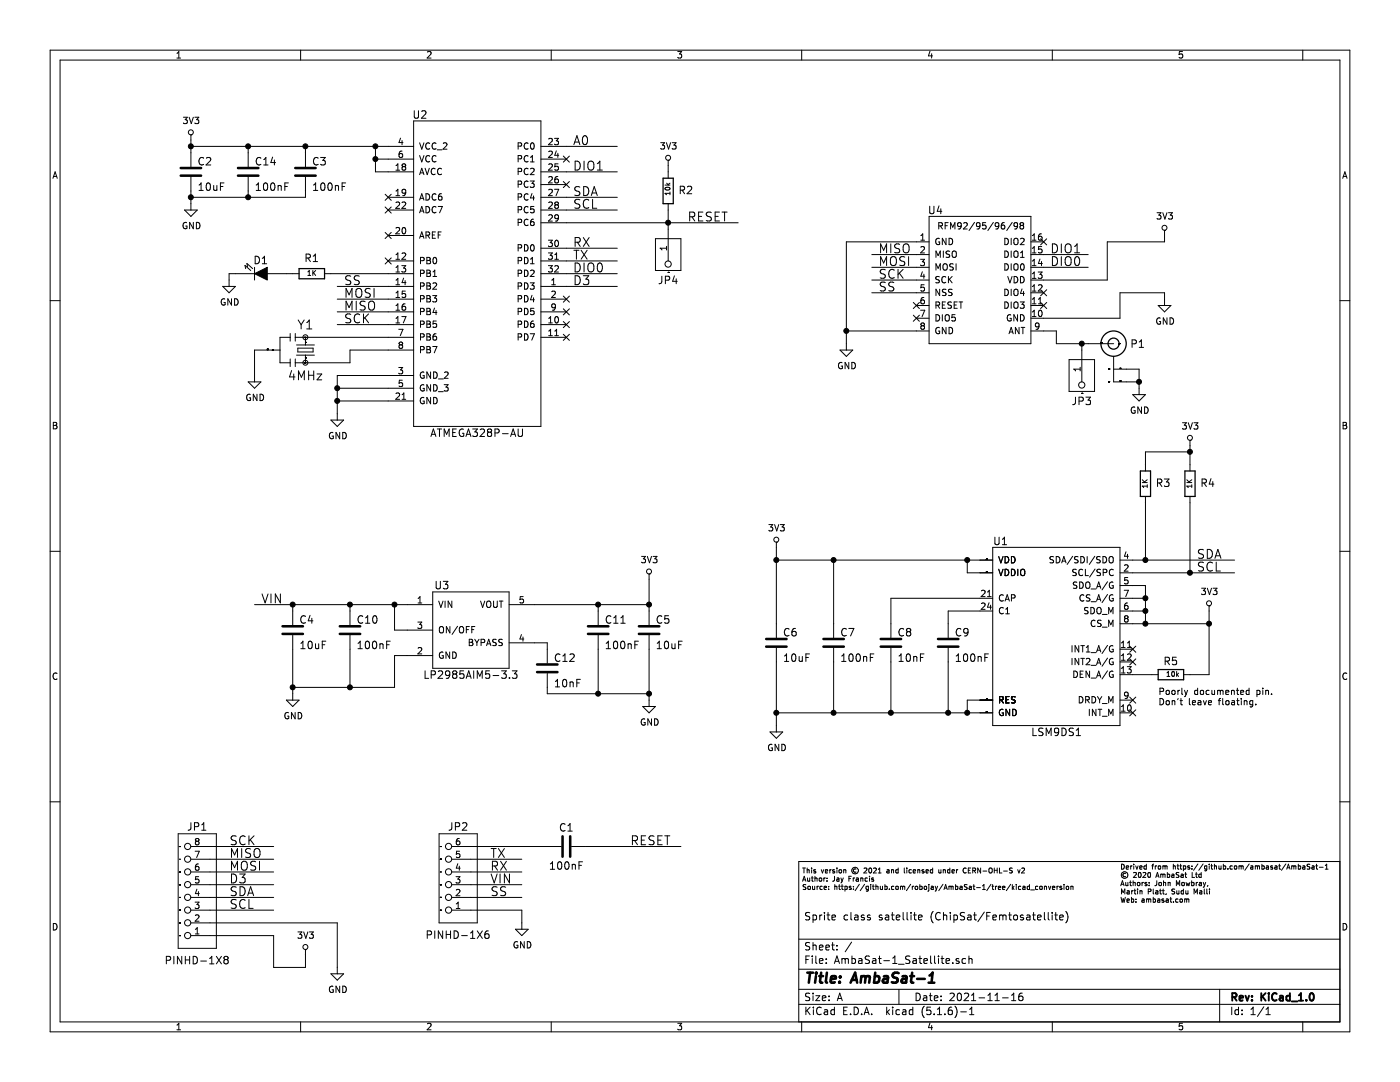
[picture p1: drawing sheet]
EESchema Schematic File Version 4
EELAYER 30 0
EELAYER END
$Descr A 11000 8500
encoding utf-8
Sheet 1 1
Title "AmbaSat-1"
Date "2021-11-16"
Rev "KiCad_1.0"
Comp ""
Comment1 "Sprite class satellite (ChipSat/Femtosatellite)"
Comment2 ""
Comment3 ""
Comment4 ""
$EndDescr
Wire Wire Line
	5100 4750 5100 4550
Wire Wire Line
	6100 4400 6100 4900
Wire Wire Line
	3050 2650 2400 2650
Wire Wire Line
	3050 2750 2750 2750
Wire Wire Line
	2750 2750 2750 2850
Wire Wire Line
	2750 2850 2400 2850
Wire Wire Line
	3050 2950 2650 2950
Wire Wire Line
	2650 2950 2650 3050
Wire Wire Line
	2650 3050 2650 3150
Wire Wire Line
	2650 3150 2650 3250
Wire Wire Line
	3050 3050 2650 3050
Wire Wire Line
	3050 3150 2650 3150
Connection ~ 2650 3050
Connection ~ 2650 3150
Wire Wire Line
	5100 5100 5100 5450
Text Label 5400 1750 0    70   ~ 0
RESET
Text Label 4950 6650 0    70   ~ 0
RESET
Wire Wire Line
	3050 2250 2650 2250
Text Label 2700 2250 0    70   ~ 0
SS
Wire Wire Line
	7200 2300 6850 2300
Text Label 6900 2300 0    70   ~ 0
SS
Text Label 3850 7050 0    70   ~ 0
SS
Wire Wire Line
	3050 2350 2650 2350
Text Label 2700 2350 0    70   ~ 0
MOSI
Wire Wire Line
	7200 2100 6850 2100
Text Label 6900 2100 0    70   ~ 0
MOSI
Text Label 1800 6850 0    70   ~ 0
MOSI
Wire Wire Line
	3050 2450 2650 2450
Text Label 2700 2450 0    70   ~ 0
MISO
Wire Wire Line
	7200 2000 6850 2000
Text Label 6900 2000 0    70   ~ 0
MISO
Text Label 1800 6750 0    70   ~ 0
MISO
Wire Wire Line
	4450 1950 4850 1950
Text Label 4500 1950 0    70   ~ 0
RX
Text Label 3850 6850 0    70   ~ 0
RX
Wire Wire Line
	4450 2050 4850 2050
Text Label 4500 2050 0    70   ~ 0
TX
Text Label 3850 6750 0    70   ~ 0
TX
Wire Wire Line
	4450 1650 4850 1650
Text Label 4500 1650 0    70   ~ 0
SCL
Text Label 1800 7150 0    70   ~ 0
SCL
Text Label 9400 4500 0    70   ~ 0
SCL
Wire Wire Line
	4450 1550 4850 1550
Text Label 4500 1550 0    70   ~ 0
SDA
Text Label 1800 7050 0    70   ~ 0
SDA
Text Label 9400 4400 0    70   ~ 0
SDA
Wire Wire Line
	4450 2150 4850 2150
Text Label 4500 2150 0    70   ~ 0
DIO0
Wire Wire Line
	8550 2100 8200 2100
Text Label 8250 2100 0    70   ~ 0
DIO0
Text Label 3850 6950 0    70   ~ 0
VIN
Wire Wire Line
	3200 4750 3100 4750
Wire Wire Line
	3200 4950 3100 4950
Wire Wire Line
	3100 4950 3100 4750
Text Label 2050 4750 0    70   ~ 0
VIN
Wire Wire Line
	4450 2250 4850 2250
Text Label 4500 2250 0    70   ~ 0
D3
Text Label 1800 6950 0    70   ~ 0
D3
Wire Wire Line
	4450 1150 4850 1150
Text Label 4500 1150 0    70   ~ 0
A0
Wire Wire Line
	8550 2000 8200 2000
Text Label 8250 2000 0    70   ~ 0
DIO1
Wire Wire Line
	4450 1350 4850 1350
Text Label 4500 1350 0    70   ~ 0
DIO1
Wire Wire Line
	3050 2550 2650 2550
Text Label 2700 2550 0    70   ~ 0
SCK
Wire Wire Line
	7200 2200 6850 2200
Text Label 6900 2200 0    70   ~ 0
SCK
Text Label 1800 6650 0    70   ~ 0
SCK
Wire Wire Line
	7700 4800 7450 4800
Wire Wire Line
	7450 4800 7450 4900
$Comp
L AmbaSat-1_Satellite-Symbols:RESONATOR-4MHZSMD-4.5X2 Y1
U 1 1
P 2400 2750
F 0 "Y1" V 2200 2750 70  0000 C CNN
F 1 "4MHz" V 2600 2750 70  0000 C CNN
F 2 "AmbaSat-1_Satellite:RESONATOR-SMD-4.5X2.0" H 2400 2750 50  0001 C CNN
F 3 "" H 2400 2750 50  0001 C CNN
	1    2400 2750
	0    1    1    0   
$EndComp
$Comp
L AmbaSat-1_Satellite-Symbols:C C1
U 1 1
P 4450 6650
F 0 "C1" V 4300 6650 59  0000 C CNN
F 1 "100nF" V 4600 6650 59  0000 C CNN
F 2 "AmbaSat-1_Satellite:CAPC160X80X90L40M" H 4450 6650 50  0001 C CNN
F 3 "" H 4450 6650 50  0001 C CNN
	1    4450 6650
	0    1    1    0   
$EndComp
$Comp
L AmbaSat-1_Satellite-Symbols:LP2985AIM5-3.3 U3
U 1 1
P 3700 4950
F 0 "U3" H 3410 5270 59  0000 L BNN
F 1 "LP2985AIM5-3.3" H 3700 4600 59  0000 C CNN
F 2 "AmbaSat-1_Satellite:SOT23-5P95_280X145L45X40M" H 3700 4950 50  0001 C CNN
F 3 "" H 3700 4950 50  0001 C CNN
	1    3700 4950
	1    0    0    -1  
$EndComp
$Comp
L AmbaSat-1_Satellite-Symbols:C C5
U 1 1
P 5100 4950
F 0 "C5" H 5150 5000 59  0000 L BNN
F 1 "10uF" H 5150 4800 59  0000 L BNN
F 2 "AmbaSat-1_Satellite:CAPC160X80X90L40M" H 5100 4950 50  0001 C CNN
F 3 "" H 5100 4950 50  0001 C CNN
	1    5100 4950
	1    0    0    -1  
$EndComp
$Comp
L AmbaSat-1_Satellite-Symbols:LSM9DS1 U1
U 1 1
P 8300 5000
F 0 "U1" H 7800 5750 59  0000 L CNN
F 1 "LSM9DS1" H 8100 4250 59  0000 L CNN
F 2 "AmbaSat-1_Satellite:PQFN24P43_300X350X102L35X23M" H 8300 5000 50  0001 C CNN
F 3 "" H 8300 5000 50  0001 C CNN
	1    8300 5000
	1    0    0    -1  
$EndComp
$Comp
L AmbaSat-1_Satellite-Symbols:C C6
U 1 1
P 6100 5050
F 0 "C6" H 6150 5100 59  0000 L BNN
F 1 "10uF" H 6150 4900 59  0000 L BNN
F 2 "AmbaSat-1_Satellite:CAPC160X80X90L40M" H 6100 5050 50  0001 C CNN
F 3 "" H 6100 5050 50  0001 C CNN
	1    6100 5050
	1    0    0    -1  
$EndComp
$Comp
L AmbaSat-1_Satellite-Symbols:C C7
U 1 1
P 6550 5050
F 0 "C7" H 6600 5100 59  0000 L BNN
F 1 "100nF" H 6600 4900 59  0000 L BNN
F 2 "AmbaSat-1_Satellite:CAPC160X80X90L40M" H 6550 5050 50  0001 C CNN
F 3 "" H 6550 5050 50  0001 C CNN
	1    6550 5050
	1    0    0    -1  
$EndComp
$Comp
L AmbaSat-1_Satellite-Symbols:C C9
U 1 1
P 7450 5050
F 0 "C9" H 7500 5100 59  0000 L BNN
F 1 "100nF" H 7500 4900 59  0000 L BNN
F 2 "AmbaSat-1_Satellite:CAPC160X80X90L40M" H 7450 5050 50  0001 C CNN
F 3 "" H 7450 5050 50  0001 C CNN
	1    7450 5050
	1    0    0    -1  
$EndComp
$Comp
L AmbaSat-1_Satellite-Symbols:PINHD-1X8 JP1
U 1 1
P 1450 6950
F 0 "JP1" H 1350 6500 59  0000 C CNN
F 1 "PINHD-1X8" H 1350 7550 59  0000 C CNN
F 2 "AmbaSat-1_Satellite:1X08" H 1450 6950 50  0001 C CNN
F 3 "" H 1450 6950 50  0001 C CNN
	1    1450 6950
	-1   0    0    1   
$EndComp
$Comp
L AmbaSat-1_Satellite-Symbols:PINHD-1X6 JP2
U 1 1
P 3500 6850
F 0 "JP2" H 3400 6500 59  0000 C CNN
F 1 "PINHD-1X6" H 3400 7350 59  0000 C CNN
F 2 "AmbaSat-1_Satellite:1X06" H 3500 6850 50  0001 C CNN
F 3 "" H 3500 6850 50  0001 C CNN
	1    3500 6850
	-1   0    0    1   
$EndComp
$Comp
L AmbaSat-1_Satellite-Symbols:R R3
U 1 1
P 9000 3800
F 0 "R3" H 8800 3800 59  0000 L CNN
F 1 "1K" V 9000 3800 39  0000 C CNN
F 2 "AmbaSat-1_Satellite:RESC160X80X55L25M" H 9000 3800 50  0001 C CNN
F 3 "" H 9000 3800 50  0001 C CNN
	1    9000 3800
	-1   0    0    1   
$EndComp
$Comp
L AmbaSat-1_Satellite-Symbols:R R4
U 1 1
P 9350 3800
F 0 "R4" H 9150 3800 59  0000 L CNN
F 1 "1K" V 9350 3800 39  0000 C CNN
F 2 "AmbaSat-1_Satellite:RESC160X80X55L25M" H 9350 3800 50  0001 C CNN
F 3 "" H 9350 3800 50  0001 C CNN
	1    9350 3800
	-1   0    0    1   
$EndComp
$Comp
L AmbaSat-1_Satellite-Symbols:HEADER-1X1ROUND JP3
U 1 1
P 8500 2750
F 0 "JP3" V 8900 2750 59  0000 C CNN
F 1 "HEADER-1X1ROUND" H 8250 2550 59  0001 L BNN
F 2 "AmbaSat-1_Satellite:1X01_ROUND" H 8500 2750 50  0001 C CNN
F 3 "" H 8500 2750 50  0001 C CNN
	1    8500 2750
	0    1    1    0   
$EndComp
Text Notes 8800 7100 0    39   ~ 0
Derived from https://github.com/ambasat/AmbaSat-1\n© 2020 AmbaSat Ltd\nAuthors: John Mowbray, \nMartin Platt, Sudu Malli\nWeb: ambasat.com
Wire Wire Line
	2100 2750 2000 2750
Wire Wire Line
	2000 2750 2000 2950
Wire Wire Line
	2650 7250 2650 7600
Wire Wire Line
	2150 7350 2150 7600
Wire Wire Line
	2150 7600 2400 7600
Wire Wire Line
	2400 7600 2400 7500
Wire Wire Line
	4100 7150 4100 7250
Wire Wire Line
	7000 4700 7000 4900
Wire Wire Line
	7700 4700 7000 4700
Wire Wire Line
	6100 4400 6550 4400
Wire Wire Line
	7700 4500 7600 4500
Wire Wire Line
	7600 4500 7600 4400
Connection ~ 7600 4400
Wire Wire Line
	7600 4400 7700 4400
Wire Wire Line
	6550 4400 6550 4900
Connection ~ 6550 4400
Wire Wire Line
	6550 4400 7600 4400
Wire Wire Line
	6100 4300 6100 4400
Connection ~ 6100 4400
Wire Wire Line
	6100 5600 6100 5700
Wire Wire Line
	6100 5600 6550 5600
Wire Wire Line
	7700 5500 7600 5500
Wire Wire Line
	7600 5500 7600 5600
Connection ~ 7600 5600
Wire Wire Line
	7600 5600 7700 5600
Wire Wire Line
	7450 5200 7450 5600
Connection ~ 7450 5600
Wire Wire Line
	7450 5600 7600 5600
Wire Wire Line
	7000 5200 7000 5600
Connection ~ 7000 5600
Wire Wire Line
	7000 5600 7450 5600
Wire Wire Line
	6550 5200 6550 5600
Connection ~ 6550 5600
Wire Wire Line
	6550 5600 7000 5600
Wire Wire Line
	6100 5200 6100 5600
Connection ~ 6100 5600
$Comp
L AmbaSat-1_Satellite-Symbols:C C4
U 1 1
P 2300 4950
F 0 "C4" H 2350 5000 59  0000 L BNN
F 1 "10uF" H 2350 4800 59  0000 L BNN
F 2 "AmbaSat-1_Satellite:CAPC160X80X90L40M" H 2300 4950 50  0001 C CNN
F 3 "" H 2300 4950 50  0001 C CNN
	1    2300 4950
	1    0    0    -1  
$EndComp
Wire Wire Line
	2300 4750 2300 4800
Wire Wire Line
	2300 4750 2000 4750
Wire Wire Line
	5100 4750 5100 4800
Connection ~ 5100 4750
Wire Wire Line
	1650 6650 2150 6650
Wire Wire Line
	1650 6750 2150 6750
Wire Wire Line
	1650 6850 2150 6850
Wire Wire Line
	1650 6950 2150 6950
Wire Wire Line
	1650 7050 2150 7050
Wire Wire Line
	1650 7150 2150 7150
Wire Wire Line
	1650 7250 2650 7250
Wire Wire Line
	1650 7350 2150 7350
Wire Wire Line
	3700 6650 4300 6650
Wire Wire Line
	3700 6750 4100 6750
Wire Wire Line
	3700 6850 4100 6850
Wire Wire Line
	3700 6950 4100 6950
Wire Wire Line
	3700 7050 4100 7050
Wire Wire Line
	3700 7150 4100 7150
Wire Wire Line
	9000 3550 9350 3550
Wire Wire Line
	9350 3550 9350 3500
Connection ~ 9350 3550
Wire Wire Line
	9000 4400 9700 4400
Wire Wire Line
	9350 4500 9700 4500
Wire Wire Line
	8900 4400 9000 4400
Connection ~ 9000 4400
Wire Wire Line
	8900 4500 9350 4500
Connection ~ 9350 4500
Wire Wire Line
	8900 4600 9000 4600
Wire Wire Line
	9000 4600 9000 4700
Wire Wire Line
	9000 4900 9500 4900
Wire Wire Line
	9500 4900 9500 4800
Wire Wire Line
	8900 4700 9000 4700
Connection ~ 9000 4700
Wire Wire Line
	9000 4700 9000 4800
Wire Wire Line
	8900 4800 9000 4800
Connection ~ 9000 4800
Wire Wire Line
	9000 4800 9000 4900
Wire Wire Line
	8900 4900 9000 4900
Connection ~ 9000 4900
$Comp
L AmbaSat-1_Satellite-Symbols:C C8
U 1 1
P 7000 5050
F 0 "C8" H 7050 5100 59  0000 L BNN
F 1 "10nF" H 7050 4900 59  0000 L BNN
F 2 "AmbaSat-1_Satellite:CAPC160X80X90L40M" H 7000 5050 50  0001 C CNN
F 3 "" H 7000 5050 50  0001 C CNN
	1    7000 5050
	1    0    0    -1  
$EndComp
$Comp
L AmbaSat-1_Satellite-Symbols:3V3 #PWR0101
U 1 1
P 1500 1100
F 0 "#PWR0101" H 1500 1275 20  0001 C CNN
F 1 "3V3" H 1503 1253 50  0000 C CNN
F 2 "" H 1500 1100 60  0001 C CNN
F 3 "" H 1500 1100 60  0001 C CNN
	1    1500 1100
	1    0    0    -1  
$EndComp
$Comp
L AmbaSat-1_Satellite-Symbols:3V3 #PWR0102
U 1 1
P 5250 1300
F 0 "#PWR0102" H 5250 1475 20  0001 C CNN
F 1 "3V3" H 5253 1453 50  0000 C CNN
F 2 "" H 5250 1300 60  0001 C CNN
F 3 "" H 5250 1300 60  0001 C CNN
	1    5250 1300
	1    0    0    -1  
$EndComp
$Comp
L AmbaSat-1_Satellite-Symbols:3V3 #PWR0103
U 1 1
P 9150 1850
F 0 "#PWR0103" H 9150 2025 20  0001 C CNN
F 1 "3V3" H 9153 2003 50  0000 C CNN
F 2 "" H 9150 1850 60  0001 C CNN
F 3 "" H 9150 1850 60  0001 C CNN
	1    9150 1850
	1    0    0    -1  
$EndComp
$Comp
L AmbaSat-1_Satellite-Symbols:3V3 #PWR0104
U 1 1
P 9350 3500
F 0 "#PWR0104" H 9350 3675 20  0001 C CNN
F 1 "3V3" H 9353 3653 50  0000 C CNN
F 2 "" H 9350 3500 60  0001 C CNN
F 3 "" H 9350 3500 60  0001 C CNN
	1    9350 3500
	1    0    0    -1  
$EndComp
$Comp
L AmbaSat-1_Satellite-Symbols:3V3 #PWR0105
U 1 1
P 6100 4300
F 0 "#PWR0105" H 6100 4475 20  0001 C CNN
F 1 "3V3" H 6103 4453 50  0000 C CNN
F 2 "" H 6100 4300 60  0001 C CNN
F 3 "" H 6100 4300 60  0001 C CNN
	1    6100 4300
	1    0    0    -1  
$EndComp
$Comp
L AmbaSat-1_Satellite-Symbols:3V3 #PWR0106
U 1 1
P 5100 4550
F 0 "#PWR0106" H 5100 4725 20  0001 C CNN
F 1 "3V3" H 5103 4703 50  0000 C CNN
F 2 "" H 5100 4550 60  0001 C CNN
F 3 "" H 5100 4550 60  0001 C CNN
	1    5100 4550
	1    0    0    -1  
$EndComp
$Comp
L AmbaSat-1_Satellite-Symbols:3V3 #PWR0107
U 1 1
P 9500 4800
F 0 "#PWR0107" H 9500 4975 20  0001 C CNN
F 1 "3V3" H 9503 4953 50  0000 C CNN
F 2 "" H 9500 4800 60  0001 C CNN
F 3 "" H 9500 4800 60  0001 C CNN
	1    9500 4800
	1    0    0    -1  
$EndComp
$Comp
L AmbaSat-1_Satellite-Symbols:3V3 #PWR0108
U 1 1
P 2400 7500
F 0 "#PWR0108" H 2400 7675 20  0001 C CNN
F 1 "3V3" H 2403 7653 50  0000 C CNN
F 2 "" H 2400 7500 60  0001 C CNN
F 3 "" H 2400 7500 60  0001 C CNN
	1    2400 7500
	1    0    0    -1  
$EndComp
$Comp
L AmbaSat-1_Satellite-Symbols:GND #PWR0110
U 1 1
P 2000 2950
F 0 "#PWR0110" H 2000 2700 50  0001 C CNN
F 1 "GND" H 2005 2777 50  0000 C CNN
F 2 "" H 2000 2950 50  0001 C CNN
F 3 "" H 2000 2950 50  0001 C CNN
	1    2000 2950
	1    0    0    -1  
$EndComp
$Comp
L AmbaSat-1_Satellite-Symbols:GND #PWR0111
U 1 1
P 2650 3250
F 0 "#PWR0111" H 2650 3000 50  0001 C CNN
F 1 "GND" H 2655 3077 50  0000 C CNN
F 2 "" H 2650 3250 50  0001 C CNN
F 3 "" H 2650 3250 50  0001 C CNN
	1    2650 3250
	1    0    0    -1  
$EndComp
$Comp
L AmbaSat-1_Satellite-Symbols:GND #PWR0112
U 1 1
P 2300 5450
F 0 "#PWR0112" H 2300 5200 50  0001 C CNN
F 1 "GND" H 2305 5277 50  0000 C CNN
F 2 "" H 2300 5450 50  0001 C CNN
F 3 "" H 2300 5450 50  0001 C CNN
	1    2300 5450
	1    0    0    -1  
$EndComp
$Comp
L AmbaSat-1_Satellite-Symbols:GND #PWR0113
U 1 1
P 5100 5500
F 0 "#PWR0113" H 5100 5250 50  0001 C CNN
F 1 "GND" H 5105 5327 50  0000 C CNN
F 2 "" H 5100 5500 50  0001 C CNN
F 3 "" H 5100 5500 50  0001 C CNN
	1    5100 5500
	1    0    0    -1  
$EndComp
$Comp
L AmbaSat-1_Satellite-Symbols:GND #PWR0114
U 1 1
P 6100 5700
F 0 "#PWR0114" H 6100 5450 50  0001 C CNN
F 1 "GND" H 6105 5527 50  0000 C CNN
F 2 "" H 6100 5700 50  0001 C CNN
F 3 "" H 6100 5700 50  0001 C CNN
	1    6100 5700
	1    0    0    -1  
$EndComp
$Comp
L AmbaSat-1_Satellite-Symbols:GND #PWR0115
U 1 1
P 9150 2350
F 0 "#PWR0115" H 9150 2100 50  0001 C CNN
F 1 "GND" H 9155 2177 50  0000 C CNN
F 2 "" H 9150 2350 50  0001 C CNN
F 3 "" H 9150 2350 50  0001 C CNN
	1    9150 2350
	1    0    0    -1  
$EndComp
$Comp
L AmbaSat-1_Satellite-Symbols:GND #PWR0117
U 1 1
P 2650 7600
F 0 "#PWR0117" H 2650 7350 50  0001 C CNN
F 1 "GND" H 2655 7427 50  0000 C CNN
F 2 "" H 2650 7600 50  0001 C CNN
F 3 "" H 2650 7600 50  0001 C CNN
	1    2650 7600
	1    0    0    -1  
$EndComp
$Comp
L AmbaSat-1_Satellite-Symbols:GND #PWR0118
U 1 1
P 4100 7250
F 0 "#PWR0118" H 4100 7000 50  0001 C CNN
F 1 "GND" H 4105 7077 50  0000 C CNN
F 2 "" H 4100 7250 50  0001 C CNN
F 3 "" H 4100 7250 50  0001 C CNN
	1    4100 7250
	1    0    0    -1  
$EndComp
Wire Wire Line
	2600 2150 3050 2150
Wire Wire Line
	2300 2150 2250 2150
Wire Wire Line
	9000 3550 9000 3650
Wire Wire Line
	9350 3550 9350 3650
Wire Wire Line
	9000 3950 9000 4400
Wire Wire Line
	9350 3950 9350 4500
$Comp
L AmbaSat-1_Satellite-Symbols:GND #PWR0109
U 1 1
P 1800 2200
F 0 "#PWR0109" H 1800 1950 50  0001 C CNN
F 1 "GND" H 1805 2027 50  0000 C CNN
F 2 "" H 1800 2200 50  0001 C CNN
F 3 "" H 1800 2200 50  0001 C CNN
	1    1800 2200
	1    0    0    -1  
$EndComp
Wire Wire Line
	1800 2150 1800 2200
Wire Wire Line
	1850 2150 1800 2150
$Comp
L AmbaSat-1_Satellite-Symbols:C C12
U 1 1
P 4300 5250
F 0 "C12" H 4350 5300 59  0000 L BNN
F 1 "10nF" H 4350 5100 59  0000 L BNN
F 2 "AmbaSat-1_Satellite:CAPC160X80X90L40M" H 4300 5250 50  0001 C CNN
F 3 "" H 4300 5250 50  0001 C CNN
	1    4300 5250
	1    0    0    -1  
$EndComp
Wire Wire Line
	4200 5050 4300 5050
Wire Wire Line
	4300 5050 4300 5100
Wire Wire Line
	4300 5400 4300 5450
$Comp
L AmbaSat-1_Satellite-Symbols:C C11
U 1 1
P 4700 4950
F 0 "C11" H 4750 5000 59  0000 L BNN
F 1 "100nF" H 4750 4800 59  0000 L BNN
F 2 "AmbaSat-1_Satellite:CAPC160X80X90L40M" H 4700 4950 50  0001 C CNN
F 3 "" H 4700 4950 50  0001 C CNN
	1    4700 4950
	1    0    0    -1  
$EndComp
Wire Wire Line
	4200 4750 4700 4750
Wire Wire Line
	4700 4800 4700 4750
Connection ~ 4700 4750
Wire Wire Line
	4700 4750 5100 4750
Wire Wire Line
	4700 5100 4700 5450
Wire Wire Line
	4300 5450 4700 5450
Wire Wire Line
	4700 5450 5100 5450
Connection ~ 4700 5450
Wire Wire Line
	5100 5450 5100 5500
Connection ~ 5100 5450
$Comp
L AmbaSat-1_Satellite-Symbols:C C10
U 1 1
P 2750 4950
F 0 "C10" H 2800 5000 59  0000 L BNN
F 1 "100nF" H 2800 4800 59  0000 L BNN
F 2 "AmbaSat-1_Satellite:CAPC160X80X90L40M" H 2750 4950 50  0001 C CNN
F 3 "" H 2750 4950 50  0001 C CNN
	1    2750 4950
	1    0    0    -1  
$EndComp
Connection ~ 3100 4750
Wire Wire Line
	2750 4800 2750 4750
Wire Wire Line
	2750 4750 3100 4750
Wire Wire Line
	3200 5150 3100 5150
Wire Wire Line
	3100 5150 3100 5400
Wire Wire Line
	3100 5400 2750 5400
Wire Wire Line
	2750 5100 2750 5400
Wire Wire Line
	2300 5100 2300 5400
Wire Wire Line
	2300 4750 2750 4750
Connection ~ 2300 4750
Connection ~ 2750 4750
Wire Wire Line
	2750 5400 2300 5400
Connection ~ 2750 5400
Connection ~ 2300 5400
Wire Wire Line
	2300 5400 2300 5450
$Comp
L AmbaSat-1_Satellite-Symbols:R R5
U 1 1
P 9200 5300
F 0 "R5" V 9300 5300 59  0000 C CNN
F 1 " 10k" V 9200 5300 39  0000 C CNN
F 2 "AmbaSat-1_Satellite:RESC160X80X55L25M" H 9200 5300 50  0001 C CNN
F 3 "" H 9200 5300 50  0001 C CNN
	1    9200 5300
	0    -1   -1   0   
$EndComp
Wire Wire Line
	8900 5300 9050 5300
Wire Wire Line
	9350 5300 9500 5300
Wire Wire Line
	9500 5300 9500 4900
Connection ~ 9500 4900
NoConn ~ 8900 5100
NoConn ~ 8900 5200
NoConn ~ 8900 5500
NoConn ~ 8900 5600
Text Notes 9100 5550 0    50   ~ 0
Poorly documented pin.\nDon't leave floating.
Wire Wire Line
	4450 1750 5250 1750
$Comp
L AmbaSat-1_Satellite-Symbols:R R2
U 1 1
P 5250 1500
F 0 "R2" H 5050 1500 59  0000 L CNN
F 1 " 10k" V 5250 1500 39  0000 C CNN
F 2 "AmbaSat-1_Satellite:RESC160X80X55L25M" H 5250 1500 50  0001 C CNN
F 3 "" H 5250 1500 50  0001 C CNN
	1    5250 1500
	-1   0    0    1   
$EndComp
Wire Wire Line
	5250 1300 5250 1350
Wire Wire Line
	5250 1650 5250 1750
Connection ~ 5250 1750
Wire Wire Line
	5250 1750 5800 1750
$Comp
L AmbaSat-1_Satellite-Symbols:GND #PWR01
U 1 1
P 6650 2700
F 0 "#PWR01" H 6650 2450 50  0001 C CNN
F 1 "GND" H 6655 2527 50  0000 C CNN
F 2 "" H 6650 2700 50  0001 C CNN
F 3 "" H 6650 2700 50  0001 C CNN
	1    6650 2700
	1    0    0    -1  
$EndComp
NoConn ~ 7200 2400
NoConn ~ 8200 1900
NoConn ~ 7200 2500
$Comp
L AmbaSat-1_Satellite-Symbols:LED D1
U 1 1
P 2050 2150
F 0 "D1" H 2050 2050 59  0000 C CNN
F 1 "LEDCHIP-LED0805" V 1850 2000 59  0001 L BNN
F 2 "AmbaSat-1_Satellite:LEDC200X125X85L40M" H 2050 2150 50  0001 C CNN
F 3 "" H 2050 2150 50  0001 C CNN
	1    2050 2150
	-1   0    0    1   
$EndComp
$Comp
L AmbaSat-1_Satellite-Symbols:R R1
U 1 1
P 2450 2150
F 0 "R1" V 2600 2150 59  0000 C BNN
F 1 "1K" V 2450 2150 39  0000 C CNN
F 2 "AmbaSat-1_Satellite:RESC160X80X55L25M" H 2450 2150 50  0001 C CNN
F 3 "" H 2450 2150 50  0001 C CNN
	1    2450 2150
	0    -1   -1   0   
$EndComp
$Comp
L AmbaSat-1_Satellite-Symbols:RFM95 U4
U 1 1
P 7200 1900
F 0 "U4" H 7350 2150 59  0000 C CNN
F 1 "RFM95" H 7200 1900 50  0001 C CNN
F 2 "AmbaSat-1_Satellite:RFM95" H 7200 1900 50  0001 C CNN
F 3 "" H 7200 1900 50  0001 C CNN
	1    7200 1900
	1    0    0    -1  
$EndComp
$Comp
L AmbaSat-1_Satellite-Symbols:ATMEGA328P-AU U2
U 1 1
P 3750 2050
F 0 "U2" H 3300 3200 59  0000 C CNN
F 1 "ATMEGA328P-AU" H 3750 700 59  0000 C CNN
F 2 "AmbaSat-1_Satellite:QFP32P80_900X900X120L60X37M" H 3750 2050 50  0001 C CNN
F 3 "" H 3750 2050 50  0001 C CNN
	1    3750 2050
	1    0    0    -1  
$EndComp
$Comp
L AmbaSat-1_Satellite-Symbols:C C2
U 1 1
P 1500 1350
F 0 "C2" H 1550 1400 59  0000 L BNN
F 1 "10uF" H 1550 1200 59  0000 L BNN
F 2 "AmbaSat-1_Satellite:CAPC160X80X90L40M" H 1500 1350 50  0001 C CNN
F 3 "" H 1500 1350 50  0001 C CNN
	1    1500 1350
	1    0    0    -1  
$EndComp
$Comp
L AmbaSat-1_Satellite-Symbols:C C14
U 1 1
P 1950 1350
F 0 "C14" H 2000 1400 59  0000 L BNN
F 1 "100nF" H 2000 1200 59  0000 L BNN
F 2 "AmbaSat-1_Satellite:CAPC160X80X90L40M" H 1950 1350 50  0001 C CNN
F 3 "" H 1950 1350 50  0001 C CNN
	1    1950 1350
	1    0    0    -1  
$EndComp
$Comp
L AmbaSat-1_Satellite-Symbols:C C3
U 1 1
P 2400 1350
F 0 "C3" H 2450 1400 59  0000 L BNN
F 1 "100nF" H 2450 1200 59  0000 L BNN
F 2 "AmbaSat-1_Satellite:CAPC160X80X90L40M" H 2400 1350 50  0001 C CNN
F 3 "" H 2400 1350 50  0001 C CNN
	1    2400 1350
	1    0    0    -1  
$EndComp
$Comp
L AmbaSat-1_Satellite-Symbols:GND #PWR02
U 1 1
P 1500 1600
F 0 "#PWR02" H 1500 1350 50  0001 C CNN
F 1 "GND" H 1505 1427 50  0000 C CNN
F 2 "" H 1500 1600 50  0001 C CNN
F 3 "" H 1500 1600 50  0001 C CNN
	1    1500 1600
	1    0    0    -1  
$EndComp
Wire Wire Line
	1500 1100 1500 1150
Wire Wire Line
	1500 1500 1500 1550
Wire Wire Line
	1500 1150 1950 1150
Connection ~ 1500 1150
Wire Wire Line
	1500 1150 1500 1200
Wire Wire Line
	2400 1200 2400 1150
Connection ~ 2400 1150
Wire Wire Line
	2400 1150 2950 1150
Wire Wire Line
	1950 1200 1950 1150
Connection ~ 1950 1150
Wire Wire Line
	1950 1150 2400 1150
Wire Wire Line
	2400 1500 2400 1550
Wire Wire Line
	2400 1550 1950 1550
Connection ~ 1500 1550
Wire Wire Line
	1500 1550 1500 1600
Wire Wire Line
	1950 1500 1950 1550
Connection ~ 1950 1550
Wire Wire Line
	1950 1550 1500 1550
Wire Wire Line
	3050 1250 2950 1250
Wire Wire Line
	2950 1250 2950 1150
Connection ~ 2950 1150
Wire Wire Line
	2950 1150 3050 1150
Wire Wire Line
	3050 1350 2950 1350
Wire Wire Line
	2950 1350 2950 1250
Connection ~ 2950 1250
NoConn ~ 3050 1550
NoConn ~ 3050 1650
NoConn ~ 3050 1850
NoConn ~ 3050 2050
NoConn ~ 4450 2650
NoConn ~ 4450 2550
NoConn ~ 4450 2450
NoConn ~ 4450 2350
NoConn ~ 4450 1450
NoConn ~ 4450 1250
Wire Wire Line
	8300 2700 8500 2700
Wire Wire Line
	8500 2750 8500 2700
Connection ~ 8500 2700
Wire Wire Line
	8500 2700 8550 2700
Wire Wire Line
	8200 2200 8700 2200
Wire Wire Line
	8200 2500 8800 2500
Wire Wire Line
	8800 2500 8800 2300
Wire Wire Line
	9150 2300 9150 2350
Wire Wire Line
	7200 1900 6650 1900
Wire Wire Line
	6650 1900 6650 2600
Wire Wire Line
	6650 2600 7200 2600
Wire Wire Line
	6650 2700 6650 2600
Connection ~ 6650 2600
Connection ~ 8950 3000
Wire Wire Line
	8950 3000 8950 3050
$Comp
L AmbaSat-1_Satellite-Symbols:GND #PWR0116
U 1 1
P 8950 3050
F 0 "#PWR0116" H 8950 2800 50  0001 C CNN
F 1 "GND" H 8955 2877 50  0000 C CNN
F 2 "" H 8950 3050 50  0001 C CNN
F 3 "" H 8950 3050 50  0001 C CNN
	1    8950 3050
	1    0    0    -1  
$EndComp
Wire Wire Line
	8950 3000 8950 2900
Wire Wire Line
	8850 3000 8950 3000
Wire Wire Line
	8850 2900 8950 2900
$Comp
L AmbaSat-1_Satellite-Symbols:U.FL P1
U 1 1
P 8750 2700
F 0 "P1" H 8500 2700 59  0000 L CNN
F 1 "U.FL" H 8750 2700 50  0001 C CNN
F 2 "AmbaSat-1_Satellite:U.FL" H 8750 2700 50  0001 C CNN
F 3 "" H 8750 2700 50  0001 C CNN
	1    8750 2700
	-1   0    0    -1  
$EndComp
Wire Wire Line
	8200 2600 8300 2600
Wire Wire Line
	8300 2600 8300 2700
Wire Wire Line
	9150 1850 9150 1900
Wire Wire Line
	8800 2300 9150 2300
Wire Wire Line
	8700 2200 8700 1900
Wire Wire Line
	8700 1900 9150 1900
NoConn ~ 8200 2300
NoConn ~ 8200 2400
$Comp
L AmbaSat-1_Satellite-Symbols:HEADER-1X1ROUND JP4
U 1 1
P 5250 1800
F 0 "JP4" V 5650 1800 59  0000 C CNN
F 1 "HEADER-1X1ROUND" H 5000 1600 59  0001 L BNN
F 2 "AmbaSat-1_Satellite:TESTPOINT_TH" H 5250 1800 50  0001 C CNN
F 3 "" H 5250 1800 50  0001 C CNN
	1    5250 1800
	0    1    1    0   
$EndComp
Wire Wire Line
	5250 1750 5250 1800
Wire Wire Line
	4600 6650 5350 6650
Text Notes 6300 7000 0    39   ~ 0
This version © 2021 and licensed under CERN-OHL-S v2\nAuthor: Jay Francis\nSource: https://github.com/robojay/AmbaSat-1/tree/kicad_conversion
$EndSCHEMATC
